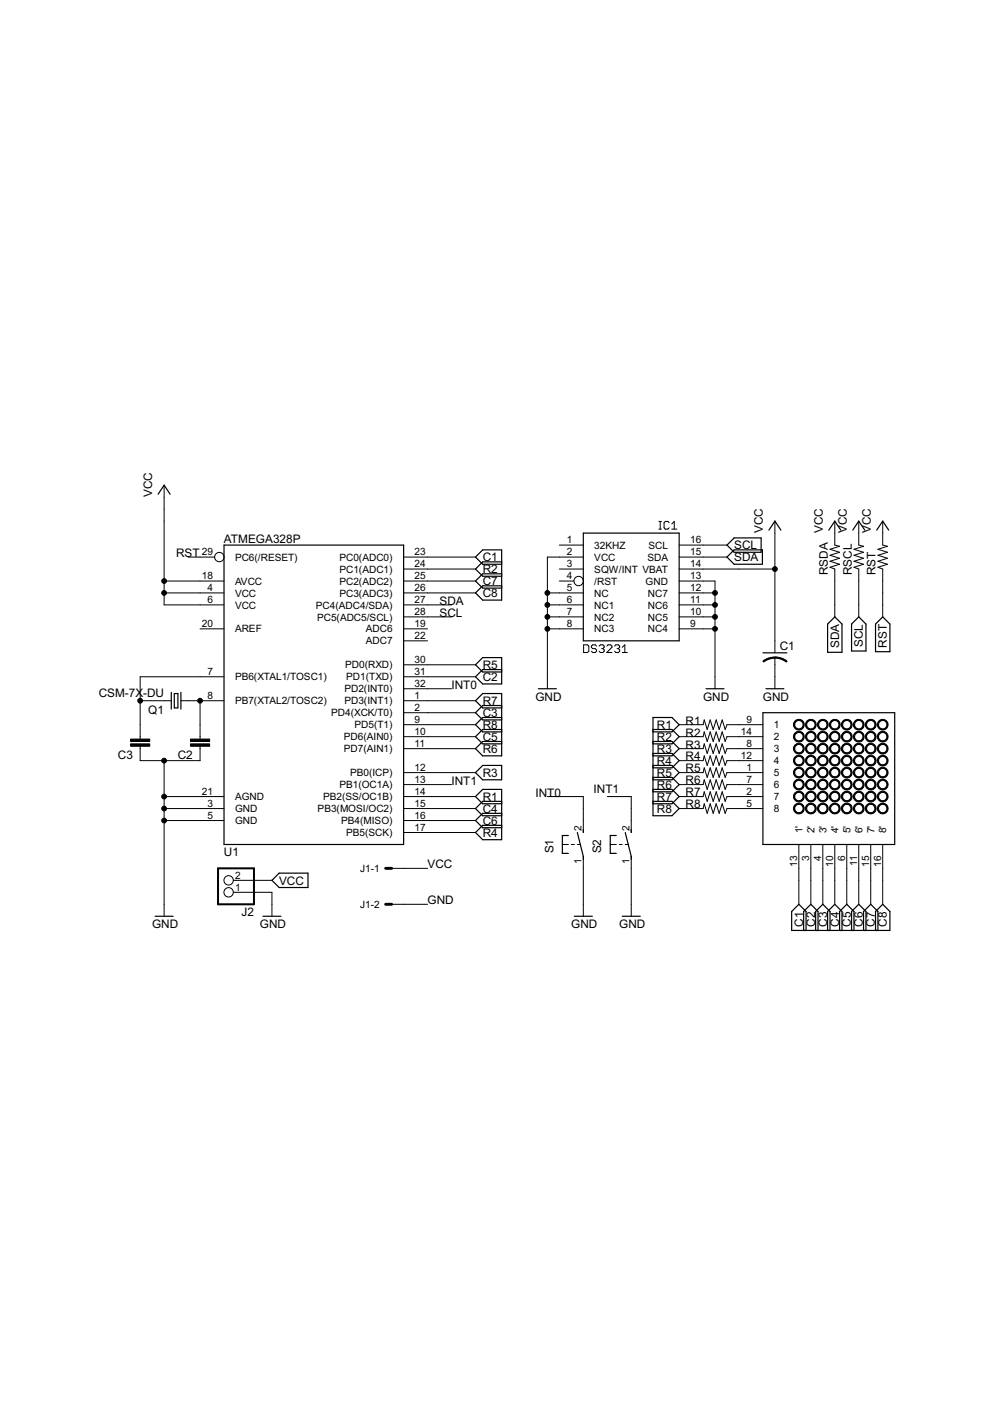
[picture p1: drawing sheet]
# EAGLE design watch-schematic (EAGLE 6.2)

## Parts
C1  C-USC0805K  [C0805K]
C2  C2,5-3  [C2.5-3]
C3  C2,5-3  [C2.5-3]
IC1  DS3231/SO  [SO16W]
J1  22-27-2021-02  [6410-02]
J2  PINHD-1X2/90  [1X02/90]
Q1  CSM-7X-DU  [CSM-7X-DU]
R1  R-US_M1406  [M1406]
R2  R-US_M1406  [M1406]
R3  R-US_M1406  [M1406]
R4  R-US_M1406  [M1406]
R5  R-US_M1406  [M1406]
R6  R-US_M1406  [M1406]
R7  R-US_M1406  [M1406]
R8  R-US_M1406  [M1406]
RSCL  R-US_M1406  [M1406]
RSDA  R-US_M1406  [M1406]
RST  R-US_M1406  [M1406]
S1  31-XX  [B3F-31XX]
S2  31-XX  [B3F-31XX]
U1  ATMEGA328P  ATMEGA328_SMT  [TQFP32-08]
U$1  NFM-12881BG-11  [NFM-12881BG-11]

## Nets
C1: U1.23(PC0(ADC0)) U$1.13(1')
C2: U1.31(PD1(TXD)) U$1.3(2')
C3: U1.2(PD4(XCK/T0)) U$1.4(3')
C4: U1.15(PB3(MOSI/OC2)) U$1.10(4')
C5: U1.10(PD6(AIN0)) U$1.6(5')
C6: U1.16(PB4(MISO)) U$1.11(6')
C7: U1.25(PC2(ADC2)) U$1.15(7')
C8: U1.26(PC3(ADC3)) U$1.16(8')
GND: C1.2 C2.1 C3.1 IC1.2(VCC) IC1.5(NC) IC1.6(NC1) IC1.7(NC2) IC1.8(NC3) IC1.9(NC4) IC1.10(NC5) IC1.11(NC6) IC1.12(NC7) IC1.13(GND) J1.2 J2.1 S1.1(P) S2.1(P) U1.3(GND) U1.5(GND) U1.21(AGND)
INT0: S1.2(S) U1.32(PD2(INT0))
INT1: S2.2(S) U1.13(PB1(OC1A))
N$1: R1.1 U$1.9
N$2: R2.1 U$1.14
N$3: R3.1 U$1.8
N$4: R4.1 U$1.12
N$5: R5.1 U$1.1
N$6: R6.1 U$1.7
N$7: R7.1 U$1.2
N$8: R8.1 U$1.5
N$14: C2.2 Q1.1 U1.8(PB7(XTAL2/TOSC2))
N$15: C3.2 Q1.2 U1.7(PB6(XTAL1/TOSC1))
R1: R1.2 U1.14(PB2(SS/OC1B))
R2: R2.2 U1.24(PC1(ADC1))
R3: R3.2 U1.12(PB0(ICP))
R4: R4.2 U1.17(PB5(SCK))
R5: R5.2 U1.30(PD0(RXD))
R6: R6.2 U1.11(PD7(AIN1))
R7: R7.2 U1.1(PD3(INT1))
R8: R8.2 U1.9(PD5(T1))
RST: RST.1 U1.29(PC6(/RESET))
SCL: IC1.16(SCL) RSCL.1 U1.28(PC5(ADC5/SCL))
SDA: IC1.15(SDA) RSDA.1 U1.27(PC4(ADC4/SDA))
VCC: C1.1 IC1.14(VBAT) J1.1 J2.2 RSCL.2 RSDA.2 RST.2 U1.4(VCC) U1.6(VCC) U1.18(AVCC)
Unconnected: IC1.1(32KHZ) IC1.3(SQW/INT) IC1.4(/RST) U1.19(ADC6) U1.20(AREF) U1.22(ADC7)

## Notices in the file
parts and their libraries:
SparkFun-DigitalIC: Licensing: CC v3.0 Share-Alike You are welcome to use this library for commercial purposes.
eagle-library-edeca.net-v5: This is v1 and is licensed under the Creative Commons (Attribution-Non-Commercial-Share Alike 2.0 UK)
